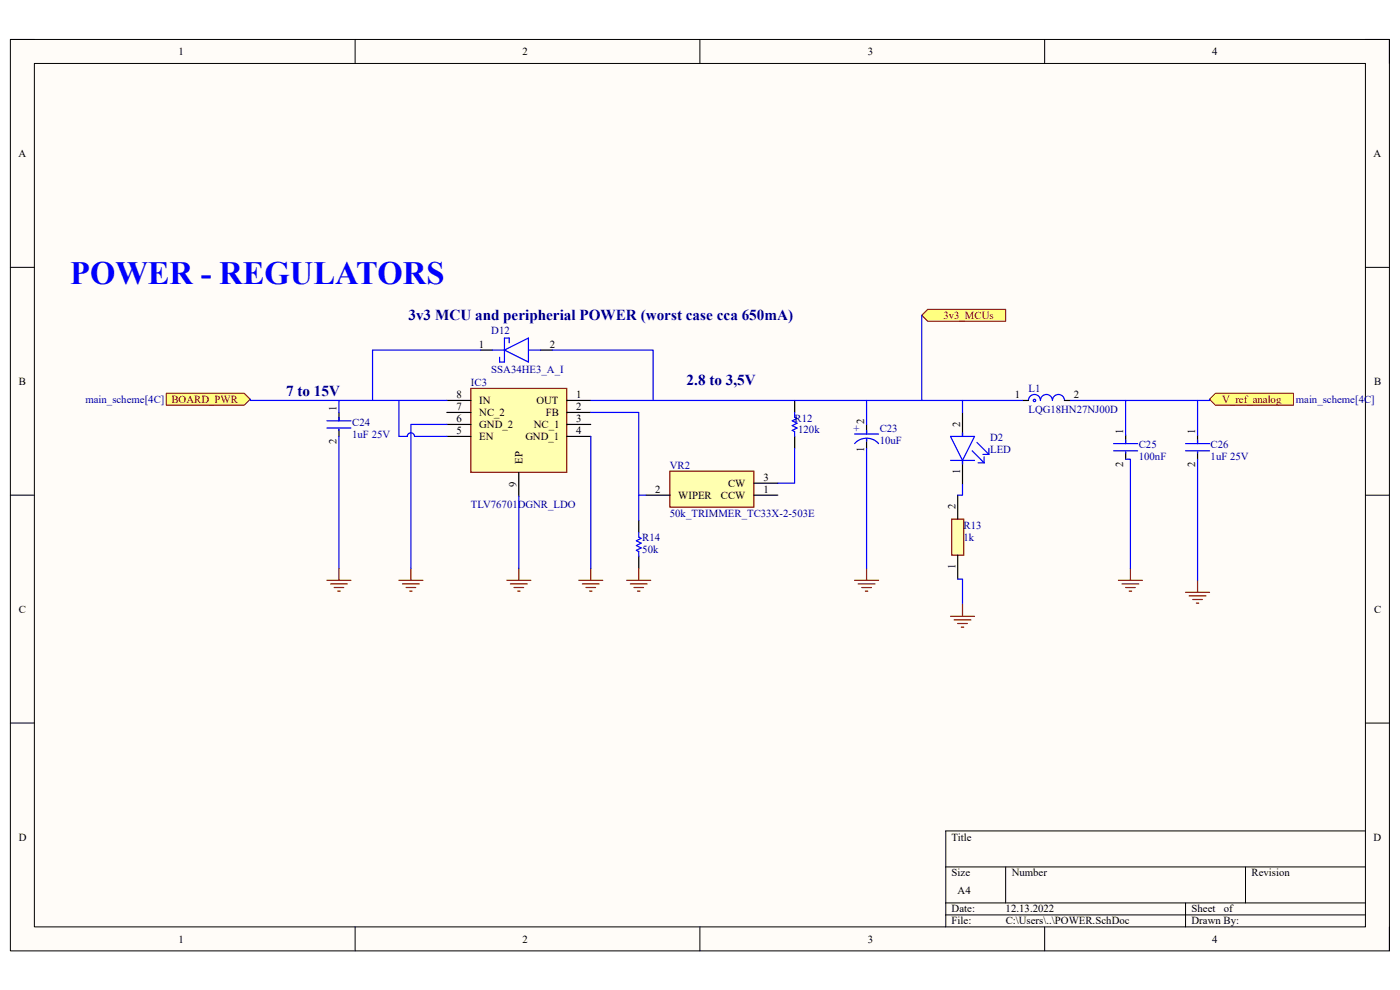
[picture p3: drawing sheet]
<svg xmlns="http://www.w3.org/2000/svg" width="297mm" height="210mm" viewBox="0 0 297 210" stroke-linecap="round" stroke-linejoin="round" font-family="sans-serif">
<path d="M2.2 8.4h292.6v193.3h-292.6z" fill-rule="evenodd" fill="#fffcf8"/>
<path d="M2.2 8.4h292.6v193.3h-292.6z" fill="none" stroke="#000" stroke-width=".21"/>
<path d="M7.3 13.5h282.4v183.1h-282.4z" fill-rule="evenodd" fill="#fffcf8"/>
<g fill="none" stroke="#000" stroke-width=".21">
<path d="M2.2 8.4h5.1M7.3 13.5h282.4v183.1h-282.4zM75.3 8.4v5.1M148.5 8.4v5.1M221.6 8.4v5.1M289.7 8.4h5.1v5.1M2.2 56.7h5.1M289.7 56.7h5.1M2.2 105h5.1M289.7 105.1h5.1M2.2 153.4h5.1M289.7 153.4h5.1"/>
<path d="M289.7 176.3h-89.1v20.3M75.3 196.6v5.1M148.5 196.6v5.1M200.6 183.9h89.1M200.6 191.5h89.1M200.6 194.1h89.1M213.4 183.9v7.6M221.6 196.6v5.1M251.5 191.5v5.1M264.2 183.9v7.6M294.8 196.6v5.1"/>
</g>
<path d="M168.6 84.9v2.6M168.6 92.6v2.5" fill="none" stroke="#000" stroke-width=".25"/>
<path d="M168.6 87.5v1l.5 .3-1 .5 1 .5-1 .5 1 .5-1 .5 .5 .3v1" fill="none" stroke="#00f" stroke-width=".25"/>
<path d="M99.9 82.4h20.3v17.8h-20.3z" fill-rule="evenodd" fill="#ffffb0"/>
<path d="M99.9 82.4h20.3v17.8h-20.3z" fill="none" stroke="#800000" stroke-width=".25"/>
<g fill="none" stroke="#000" stroke-width=".25">
<path d="M71.9 87.5v1.8M71.9 91.1v1.5M94.8 84.9h5.1M94.8 87.5h5.1M94.8 90h5.1M94.8 92.6h5.1M120.2 84.9h5.1M120.2 87.5h5.1M120.2 90h5.1M120.2 92.6h5.1M183.8 90v2.1M183.8 93.1v2"/>
<path d="M110.1 100.2v5.1M135.5 110.4v2.5M135.5 118v2.6"/>
</g>
<path d="M69.4 89.3h5.1M69.4 90.8h5.1M71.9 88.5v.8M71.9 91.1v.2M181.3 92.1h5.1M181.3 94.1a3.4 3.4 0 0 1 5.1 0M183.8 91.3v.8M183.8 93.1v.5M135.5 112.9v1.1l.5 .2-1 .5 1 .5-1 .5 1 .5-1 .5 .5 .3v1" fill="none" stroke="#00f" stroke-width=".25"/>
<path d="M142.1 100h17.8v7.6h-17.8z" fill-rule="evenodd" fill="#ffffb0"/>
<g fill="none" stroke="#800000" stroke-width=".25">
<path d="M142.1 100h17.8v7.6h-17.8zM69.4 123.1h5.1M70.1 123.9h3.6M70.9 124.6h2M71.7 125.4h.5M71.9 120.6v2.5M84.6 123.1h5.1M85.4 123.9h3.6M86.2 124.6h2M86.9 125.4h.5M87.2 120.6v2.5M107.5 123.1h5.1"/>
<path d="M108.3 123.9h3.5M109.1 124.6h2M109.8 125.4h.5M110.1 120.6v2.5M122.8 123.1h5.1M123.5 123.9h3.6M124.3 124.6h2M125.1 125.4h.5M125.3 120.6v2.5M133 123.1h5.1M133.7 123.9h3.6M134.5 124.6h2"/>
<path d="M135.3 125.4h.5M135.5 120.6v2.5M181.3 123.1h5.1M182.1 123.9h3.5M182.8 124.6h2.1M183.6 125.4h.5M183.8 120.6v2.5"/>
</g>
<path d="M137 105h5.1M159.9 105h5.1M159.9 102.5h5.1" fill="none" stroke="#000" stroke-width=".25"/>
<path d="M71.9 92.6v28M84.6 84.9v7.7h1.8a.76 .76 0 0 1 .8-.8 .76 .76 0 0 1 .7 .8h6.9M94.8 90h-7.6v30.6M125.3 92.6v28M168.6 95.1v7.4h-3.6M183.8 95.1v25.5M110.1 105.3v15.3" fill="none" stroke="#00f" stroke-width=".25"/>
<path d="M35.3 83.4h16.5l1.3 1.3-1.3 1.3h-16.5z" fill-rule="evenodd" fill="#ffff80"/>
<path d="M35.3 83.4h16.5l1.3 1.3-1.3 1.3h-16.5z" fill="none" stroke="#800000" stroke-width=".21"/>
<g fill="none" stroke="#00f" stroke-width=".25">
<path d="M201.7 92.6h5l-2.5 5.1zM201.7 97.7h5M204.2 91.8v.8M204.2 97.7v.7M206.2 95.6l2.6 2.6M207.3 93.9l2.5 2.5M207.5 98.2h1.3M208.5 96.4h1.3M208.8 96.9v1.3M209.8 95.1v1.3M218.2 85a1.27 1.27 0 0 1 1.3-1.3 1.27 1.27 0 0 1 1.2 1.3 1.28 1.28 0 0 1 1.3-1.3 1.28 1.28 0 0 1 1.3 1.3 1.28 1.28 0 0 1 1.3-1.3 1.28 1.28 0 0 1 1.2 1.3M236.3 94.1h5"/>
<path d="M236.3 95.6h5M238.8 97.4h1v23.2M238.8 93.3v.8M238.8 95.9v.2M251.5 94.1h5.1M251.5 95.6h5.1M254.1 93.3v.8M254.1 95.9v.2M254.1 97.4v25.7"/>
<circle cx="219.5" cy="85" r=".25"/>
</g>
<path d="M204.2 87.5v5.1M204.2 97.7v5.1M216.9 85h1.3M225.8 85h1.3M238.8 92.3v1.8M238.8 95.9v1.5M254.1 92.3v1.8M254.1 95.9v1.5" fill="none" stroke="#000" stroke-width=".25"/>
<path d="M237.3 123.1h5.1M238 123.9h3.6M238.8 124.6h2M239.6 125.4h.5M239.8 120.6v2.5M251.5 125.7h5.1M252.3 126.4h3.5M253 127.2h2.1M253.8 127.9h.5M254.1 123.1v2.6" fill="none" stroke="#800000" stroke-width=".25"/>
<path d="M201.9 110.1h2.5v7.7h-2.5z" fill-rule="evenodd" fill="#ffffb0"/>
<path d="M201.9 110.1h2.5v7.7h-2.5zM201.7 130.7h5M202.4 131.5h3.6M203.2 132.3h2M203.9 133h.5M204.2 128.2v2.5" fill="none" stroke="#800000" stroke-width=".25"/>
<path d="M203.2 105.1v5M203.2 117.8v5.1" fill="none" stroke="#000" stroke-width=".25"/>
<path d="M204.2 85v2.5M204.2 102.8v2.3h-1M203.2 122.9h1v5.3" fill="none" stroke="#00f" stroke-width=".25"/>
<path d="M256.6 84.7l1.3-1.3h16.5v2.6h-16.5z" fill-rule="evenodd" fill="#ffff80"/>
<path d="M256.6 84.7l1.3-1.3h16.5v2.6h-16.5z" fill="none" stroke="#800000" stroke-width=".21"/>
<path d="M196.8 65.6h16.6v2.6h-16.6l-1.3-1.3z" fill-rule="evenodd" fill="#ffff80"/>
<path d="M196.8 65.6h16.6v2.6h-16.6l-1.3-1.3z" fill="none" stroke="#800000" stroke-width=".21"/>
<path d="M101.9 74.3h2.6M114.6 74.3h2.6" fill="none" stroke="#000" stroke-width=".25"/>
<g fill="none" stroke="#00f" stroke-width=".25">
<path d="M101.9 74.3h-22.9v10.6M104.5 74.3h2.5M107 74.3l5.1-2.6v5.1zM108 72.7v-1h-1v5.1h-1v-1M112.1 74.3h2.5M117.2 74.3h21.4v10.6M195.5 66.9v18.1M53.1 84.7v.2h18.8M94.8 84.9h-22.9v2.6M125.3 87.5h10.2v22.9M125.3 85h58.5v5M183.8 85h33.1"/>
<path d="M238.8 85v7.3M254.1 85v7.3M256.6 84.7v.3h-29.5M135.5 105h1.5"/>
</g>
<text font-size="6.9" fill="#00f" x="14.9" y="60.3">POWER - REGULATORS</text>
<g font-size="3.2" fill="#000080">
<text x="86.7" y="67.9">3v3 MCU and peripherial POWER (worst case cca 650mA)</text>
<text x="60.7" y="84">7 to 15V</text>
<text x="145.7" y="81.7">2.8 to 3,5V</text>
</g>
<g font-size="2.3">
<text x="37.9" y="11.7">1</text>
<text x="110.9" y="11.7">2</text>
<text x="184.1" y="11.7">3</text>
<text x="257.1" y="11.7">4</text>
<text x="3.9" y="33.3">A</text>
<text x="291.4" y="33.3">A</text>
<text x="101.6" y="73.7">1</text>
<text x="116.7" y="73.7">2</text>
<text x="4" y="81.6">B</text>
<text x="291.5" y="81.6">B</text>
<text x="71.4" y="87.2" transform="rotate(-90 71.4 87.2)">1</text>
<text x="96.8" y="87">7</text>
<text x="96.8" y="89.5">6</text>
<text x="96.9" y="84.4">8</text>
<text x="101.7" y="85.7">IN</text>
<text x="101.7" y="88.3">NC_2</text>
<text x="113.8" y="85.7">OUT</text>
<text x="115.8" y="88.3">FB</text>
<text x="122.3" y="84.4">1</text>
<text x="122.3" y="87">2</text>
<text x="122.3" y="89.5">3</text>
<text x="215.3" y="84.4">1</text>
<text x="227.8" y="84.4">2</text>
<text x="71.4" y="94.1" transform="rotate(-90 71.4 94.1)">2</text>
<text x="96.9" y="92.1">5</text>
<text x="101.7" y="90.8">GND_2</text>
<text x="101.7" y="93.3">EN</text>
<text x="111.5" y="93.3">GND_1</text>
<text x="113.2" y="90.8">NC_1</text>
<text x="122.3" y="92.1">4</text>
<text x="183.3" y="96" transform="rotate(-90 183.3 96)">1</text>
<text x="183.3" y="90" transform="rotate(-90 183.3 90)">2</text>
<text x="203.7" y="90.6" transform="rotate(-90 203.7 90.6)">2</text>
<text x="238.3" y="92.1" transform="rotate(-90 238.3 92.1)">1</text>
<text x="253.6" y="92.1" transform="rotate(-90 253.6 92.1)">1</text>
<text x="110.8" y="98.4" transform="rotate(-90 110.8 98.4)">EP</text>
<text x="162" y="102">3</text>
<text x="203.7" y="100.6" transform="rotate(-90 203.7 100.6)">1</text>
<text x="238.3" y="99" transform="rotate(-90 238.3 99)">2</text>
<text x="253.6" y="99" transform="rotate(-90 253.6 99)">2</text>
<text x="109.6" y="103.3" transform="rotate(-90 109.6 103.3)">9</text>
<text x="139" y="104.5">2</text>
<text x="143.9" y="105.8">WIPER</text>
<text x="153" y="105.8">CCW</text>
<text x="154.5" y="103.3">CW</text>
<text x="162" y="104.5">1</text>
<text x="202.7" y="108.1" transform="rotate(-90 202.7 108.1)">2</text>
<text x="202.7" y="120.6" transform="rotate(-90 202.7 120.6)">1</text>
<text x="4" y="130">C</text>
<text x="291.5" y="130">C</text>
<text x="4" y="178.3">D</text>
<text x="201.9" y="178.3">Title</text>
<text x="291.4" y="178.3">D</text>
<text x="201.9" y="185.9">Size</text>
<text x="214.6" y="185.9">Number</text>
<text x="265.5" y="185.9">Revision</text>
<text x="203.2" y="189.7">A4</text>
<text x="201.9" y="193.5">Date:</text>
<text x="201.9" y="196.1">File:</text>
<text x="213.3" y="193.5">12.13.2022</text>
<text x="213.4" y="196.1">C:\Users\..\POWER.SchDoc</text>
<text x="252.8" y="196.1">Drawn By:</text>
<text x="252.8" y="193.5">Sheet</text>
<text x="259.6" y="193.5">of</text>
<text x="37.9" y="199.9">1</text>
<text x="110.9" y="199.9">2</text>
<text x="184.1" y="199.9">3</text>
<text x="257.1" y="199.9">4</text>
</g>
<g font-size="2.3" fill="#000080">
<text x="104.2" y="71">D12</text>
<text x="99.9" y="81.9">IC3</text>
<text x="104.2" y="79.1">SSA34HE3_A_I</text>
<text x="218.2" y="83.1">L1</text>
<text x="18.1" y="85.4">main_scheme[4C]</text>
<text x="168.6" y="89.5">R12</text>
<text x="218.2" y="87.7">LQG18HN27NJ00D</text>
<text x="274.9" y="85.4">main_scheme[4C]</text>
<text x="74.7" y="90.3">C24</text>
<text x="74.7" y="92.8">1uF 25V</text>
<text x="169.3" y="91.8">120k</text>
<text x="181.1" y="91.6">+</text>
<text x="186.6" y="91.6">C23</text>
<text x="186.6" y="94.1">10uF</text>
<text x="210.1" y="93.6">D2</text>
<text x="241.6" y="95.1">C25</text>
<text x="256.8" y="95.1">C26</text>
<text x="142.1" y="99.4">VR2</text>
<text x="210.1" y="96.1">LED</text>
<text x="241.6" y="97.7">100nF</text>
<text x="256.8" y="97.7">1uF 25V</text>
<text x="99.9" y="107.8">TLV76701DGNR_LDO</text>
<text x="142.1" y="109.6">50k_TRIMMER_TC33X-2-503E</text>
<text x="204.4" y="112.1">R13</text>
<text x="136.3" y="114.7">R14</text>
<text x="136.3" y="117.3">50k</text>
<text x="204.4" y="114.7">1k</text>
</g>
<g font-size="2.3" fill="#800000">
<text x="200.2" y="67.6">3v3_MCUs</text>
<text x="36.4" y="85.4">BOARD_PWR</text>
<text x="259.3" y="85.4">V_ref_analog</text>
</g>
</svg>
